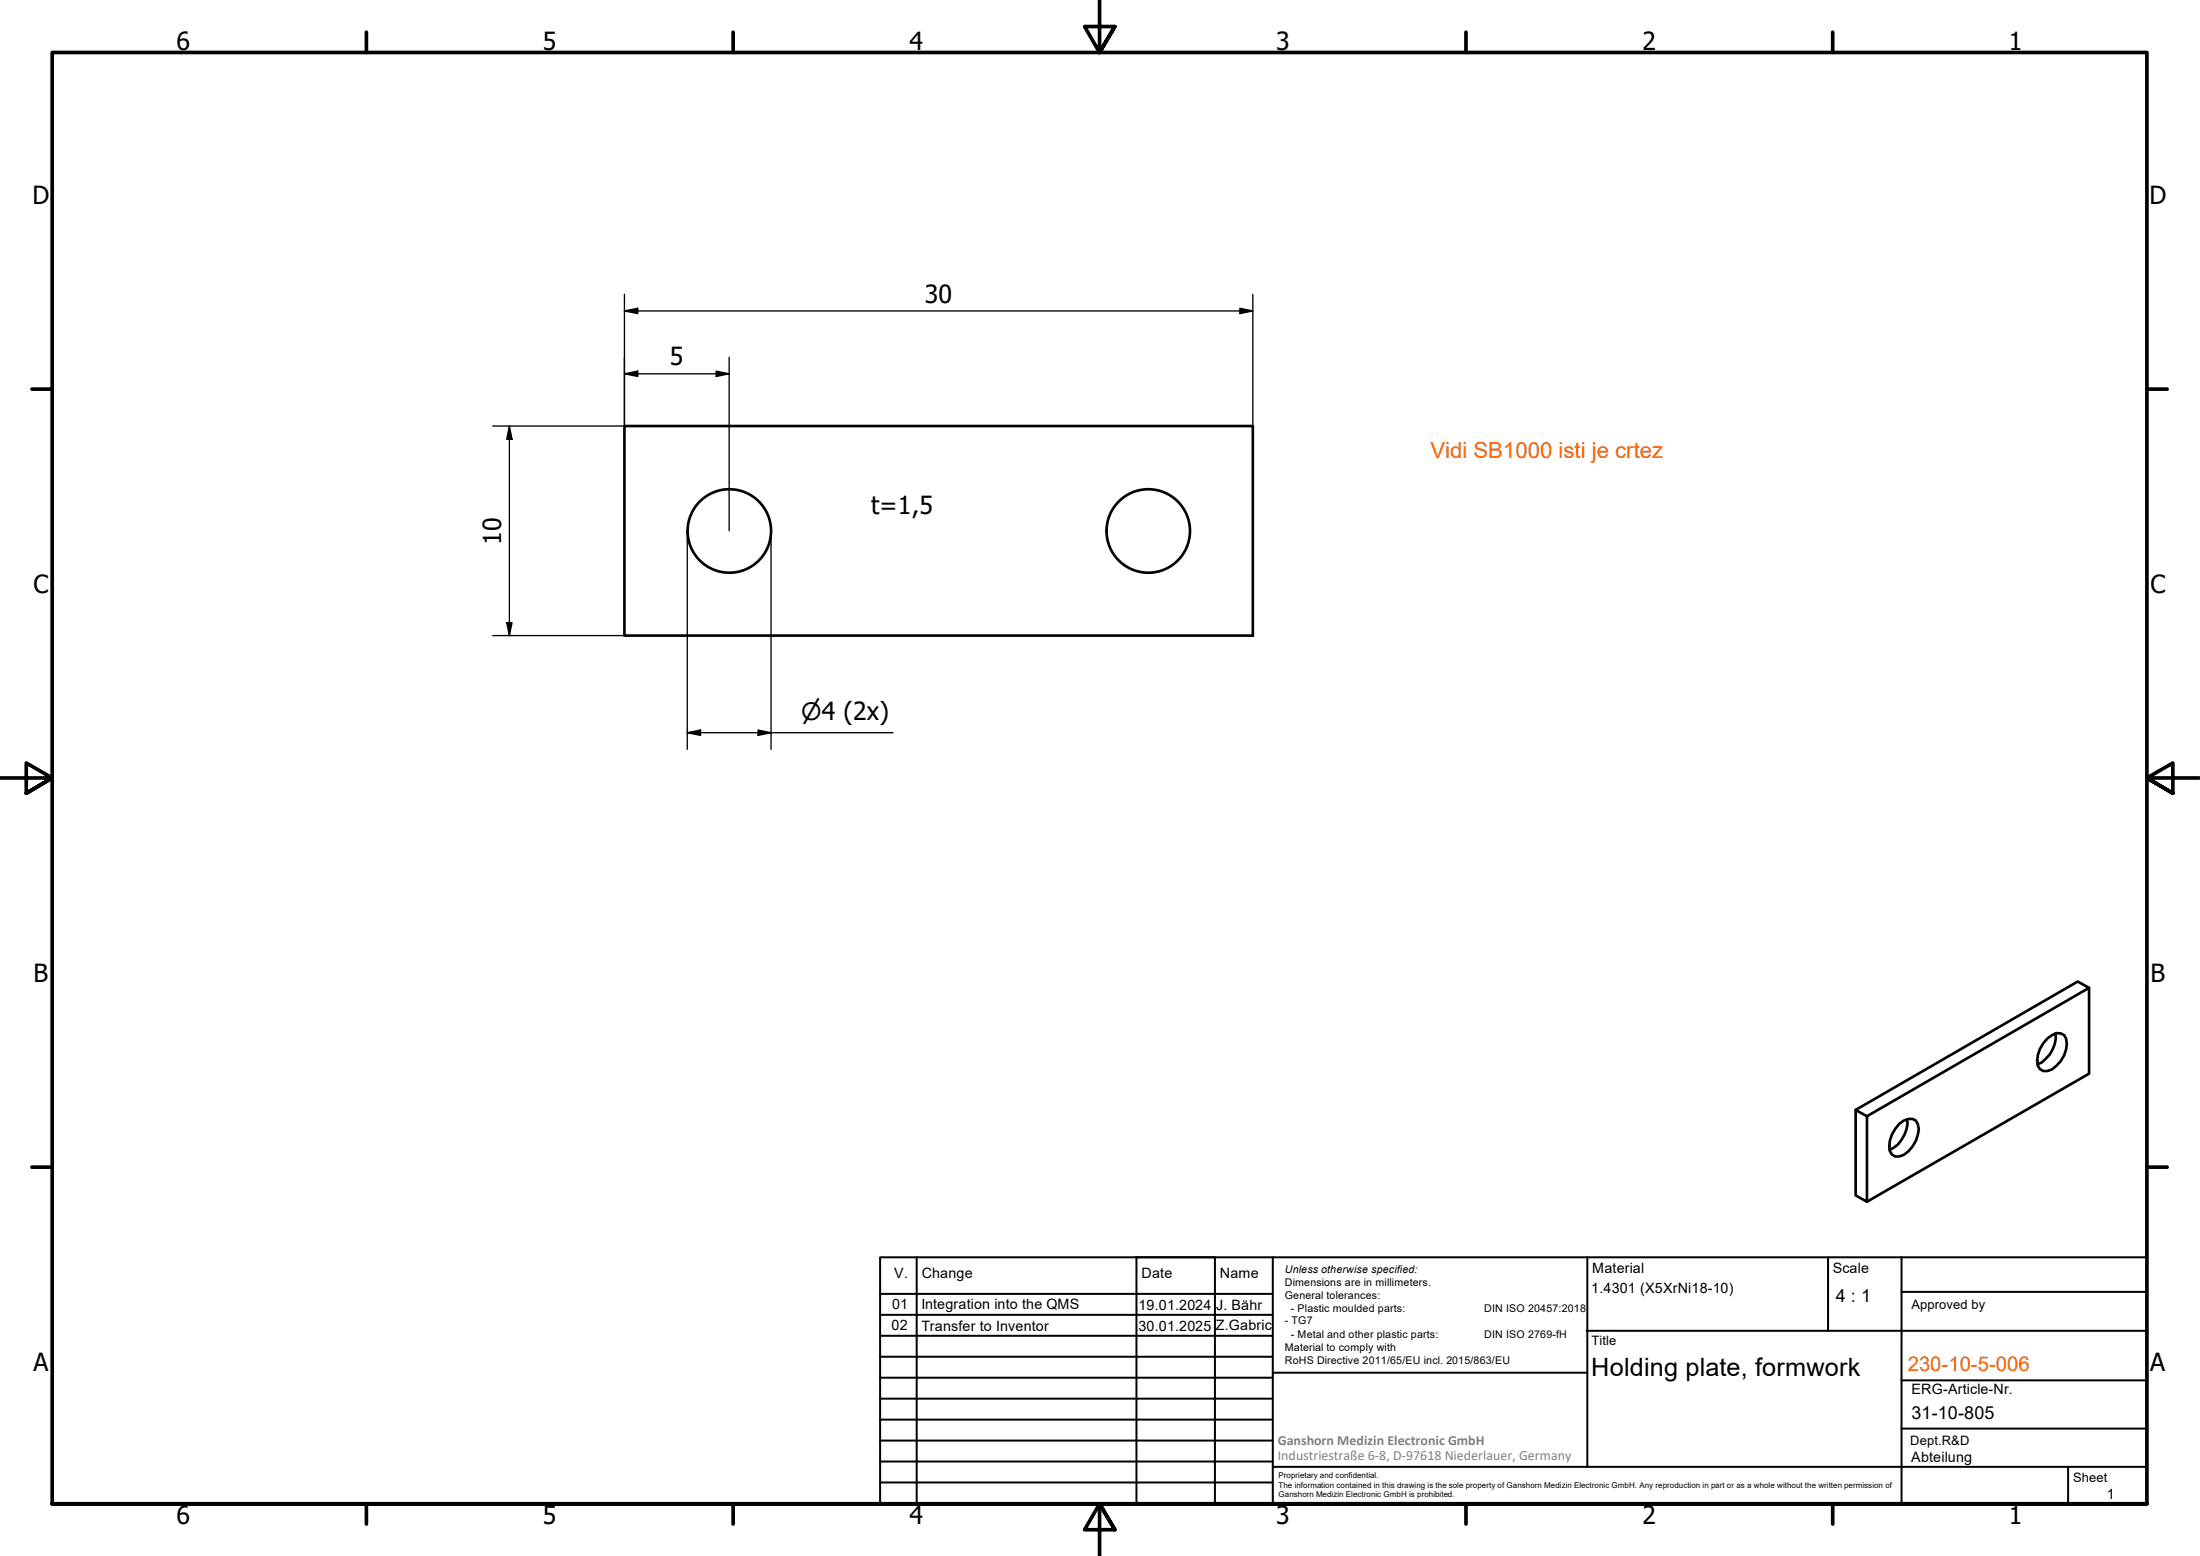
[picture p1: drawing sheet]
<svg xmlns="http://www.w3.org/2000/svg" width="420mm" height="297mm" viewBox="0 0 420 297" stroke-linecap="round" stroke-linejoin="round" font-family="sans-serif">
<!-- layer: Visible (ISO) -->
<g fill="none" stroke="#000" stroke-width=".51">
<path d="M119.3 81.3h120v40h-120zM391 198.2l.9-.6a1.72 1.72 0 0 1 2-.2 1.72 1.72 0 0 1 .8 1.8 5.7 5.7 0 0 1-3.7 5.3h-.8l-.6-.4a3.7 3.7 0 0 1 0-3.8l.6-1.1zM392.6 197.3a5.9 5.9 0 0 1-3.5 5.9M399 188.6v16.4l-42.4 24.4M354.4 211.9l2.2 1.2v16.3l-2.2-1.2zM354.4 211.9l42.4-24.5 2.2 1.2-42.4 24.5M362.7 214.6a2.47 2.47 0 0 1 3.2-.7l.4 .7a5.3 5.3 0 0 1-1 4.3 3.5 3.5 0 0 1-3.3 1.9l-.7-.4a3.7 3.7 0 0 1 0-3.8zM364.2 213.7a6 6 0 0 1-3.3 5.8"/>
<circle cx="139.3" cy="101.4" r="8"/>
<circle cx="219.3" cy="101.4" r="8"/>
</g>
<!-- layer: Border (ISO) -->
<g fill="none" stroke="#000" stroke-width=".7">
<path d="M70 6.1v3.9M140 6.1v3.9M210 0v10l-2.9-4.9h5.8l-2.9 4.9 2.9-4.9M280 6.1v3.9M350 6.1v3.9M6.1 74.3h3.9M410 74.3h3.9M0 148.5h10l-5-2.8v5.7l5-2.9-5 2.9M420 148.5h-10l5-2.8v5.7l-5-2.9 5 2.9M6.1 222.8h3.9M410 222.8h3.9M10 287.1v-277.1h400v277.1h-400h400"/>
<path d="M70 287.1v3.8M140 287.1v3.8M212.9 292l-2.9-4.9 2.9 4.9h-5.8l2.9-4.9v9.9M280 287.1v3.8M350 287.1v3.8"/>
</g>
<!-- layer: TitleBlock -->
<g fill="none" stroke="#000" stroke-width=".38">
<path d="M168.1 251h75M168.1 247h75M168.1 255h75M168.1 259h75M175.1 240v47M216.9 240h15M217 240v47M232 240v47M243.1 240.1v46.9h-75v-47h241.9v47.1h-167M303 254h107M303.1 240v40M349.1 240v14"/>
<path d="M363.2 240v47.1M363.2 246.6h46.8M168.1 271h75M168.1 263h75M168.1 267h75M168.1 275h75M168.1 279h75M243.1 262.1h60M363.2 272.7h46.8M363.2 263.5h46.8M168.1 283h75M216.9 287h15"/>
<path d="M243.1 280h166.9M395 280.1v7"/>
</g>
<!-- layer: Dimension (ISO) -->
<g fill="none" stroke="#000" stroke-width=".25">
<path d="M119.3 59.4l2.5-.5v1zM119.3 59.4h120M119.3 56.2v25.1h-25.2M236.8 58.9l2.5 .5-2.5 .5zM239.3 56.2v25.1M119.3 71.4l2.5-.5v1zM119.3 71.4h20M136.8 70.9l2.5 .5-2.5 .5zM139.3 68.2v33.1M97.3 81.3v40M97.3 81.3l.5 2.6h-1zM96.8 118.9h1l-.5 2.4z"/>
<path d="M131.3 101.3v41.8M147.3 101.3v41.8M94.1 121.3h25.2M131.3 139.9l2.5-.5v1zM131.3 139.9h39.3M144.8 139.4l2.5 .5-2.5 .5z"/>
</g>
<path d="M119.3 59.4l2.5-.5v1zM236.8 58.9l2.5 .5-2.5 .5zM119.3 71.4l2.5-.5v1zM136.8 70.9l2.5 .5-2.5 .5zM97.3 81.3l.5 2.6h-1zM96.8 118.9h1l-.5 2.4zM131.3 139.9l2.5-.5v1zM144.8 139.4l2.5 .5-2.5 .5z" fill="#000"/>
<g font-size="4.8">
<text x="33.7" y="9.6">6</text>
<text x="103.7" y="9.6">5</text>
<text x="173.7" y="9.6">4</text>
<text x="243.7" y="9.6">3</text>
<text x="313.7" y="9.6">2</text>
<text x="383.7" y="9.6">1</text>
<text x="6.2" y="38.9">D</text>
<text x="410.5" y="38.9">D</text>
<text x="176.7" y="57.8">30</text>
<text x="128" y="69.8">5</text>
<text x="166.4" y="98">t=1,5</text>
<text x="95.7" y="104" transform="rotate(-90 95.7 104)">10</text>
<text x="6.4" y="113.1">C</text>
<text x="410.7" y="113.1">C</text>
<text x="6.4" y="187.4">B</text>
<text x="410.7" y="187.4">B</text>
<text x="6.4" y="261.7">A</text>
<text x="303.9" y="262.7">Holding plate, formwork</text>
<text x="410.7" y="261.7">A</text>
<text x="33.7" y="290.9">6</text>
<text x="103.7" y="290.9">5</text>
<text x="173.7" y="290.9">4</text>
<text x="243.7" y="290.9">3</text>
<text x="313.7" y="290.9">2</text>
<text x="383.7" y="290.9">1</text>
</g>
<text font-size="4.6" x="153" y="137.4">⌀4 (2x)</text>
<text font-size="4.2" fill="#ff6200" x="273.2" y="87.5">Vidi SB1000 isti je crtez</text>
<text font-size="3.9" fill="#ff6200" x="364.3" y="261.6">230-10-5-006</text>
<g font-size="3.4">
<text x="350.6" y="248.5">4 : 1</text>
<text x="365.1" y="270.9">31-10-805</text>
</g>
<g font-size="2.7">
<text x="170.8" y="244">V.</text>
<text x="176" y="244">Change</text>
<text x="218" y="244">Date</text>
<text x="233" y="244">Name</text>
<text x="304.1" y="243">Material</text>
<text x="350" y="243.1">Scale</text>
<text x="170.4" y="249.9">01</text>
<text x="176" y="249.9">Integration into the QMS</text>
<text x="217.4" y="250">19.01.2024</text>
<text x="232.3" y="250">J. Bähr</text>
<text x="303.9" y="246.8">1.4301 (X5XrNi18-10)</text>
<text x="170.2" y="254">02</text>
<text x="176" y="254">Transfer to Inventor</text>
<text x="217.4" y="254">30.01.2025</text>
<text x="232.2" y="253.9">Z.Gabric</text>
<text x="365.1" y="266.1">ERG-Article-Nr.</text>
<text x="365" y="279">Abteilung</text>
<text x="402.3" y="286.2">1</text>
</g>
<g font-size="2.7" fill="#808080">
<text x="244" y="275.8">Ganshorn Medizin Electronic GmbH</text>
<text x="244" y="278.7">Industriestraße 6-8, D-97618 Niederlauer, Germany</text>
</g>
<g font-size="2.5">
<text x="365.1" y="249.9">Approved by</text>
<text x="304" y="256.8">Title</text>
<text x="364.8" y="275.8">Dept.R&amp;D</text>
<text x="395.9" y="282.9">Sheet</text>
</g>
<g font-size="2">
<text x="245.4" y="242.9">Unless otherwise specified:</text>
<text x="245.4" y="245.4">Dimensions are in millimeters.</text>
<text x="245.4" y="247.9">General tolerances:</text>
<text x="246.5" y="250.4">- Plastic moulded parts:</text>
<text x="283.5" y="250.4">DIN ISO 20457:2018</text>
<text x="245.4" y="252.8">- TG7</text>
<text x="245.4" y="257.9">Material to comply with</text>
<text x="246.5" y="255.4">- Metal and other plastic parts:</text>
<text x="283.5" y="255.4">DIN ISO 2769-fH</text>
<text x="245.4" y="260.3">RoHS Directive 2011/65/EU incl. 2015/863/EU</text>
</g>
<g font-size="1.5">
<text x="244.2" y="282.2">Proprietary and confidential.</text>
<text x="244.2" y="284">The information contained in this drawing is the sole property of Ganshorn Medizin Electronic GmbH. Any reproduction in part or as a whole without the written permission of</text>
<text x="244.2" y="285.8">Ganshorn Medizin Electronic GmbH is prohibited.</text>
</g>
</svg>
